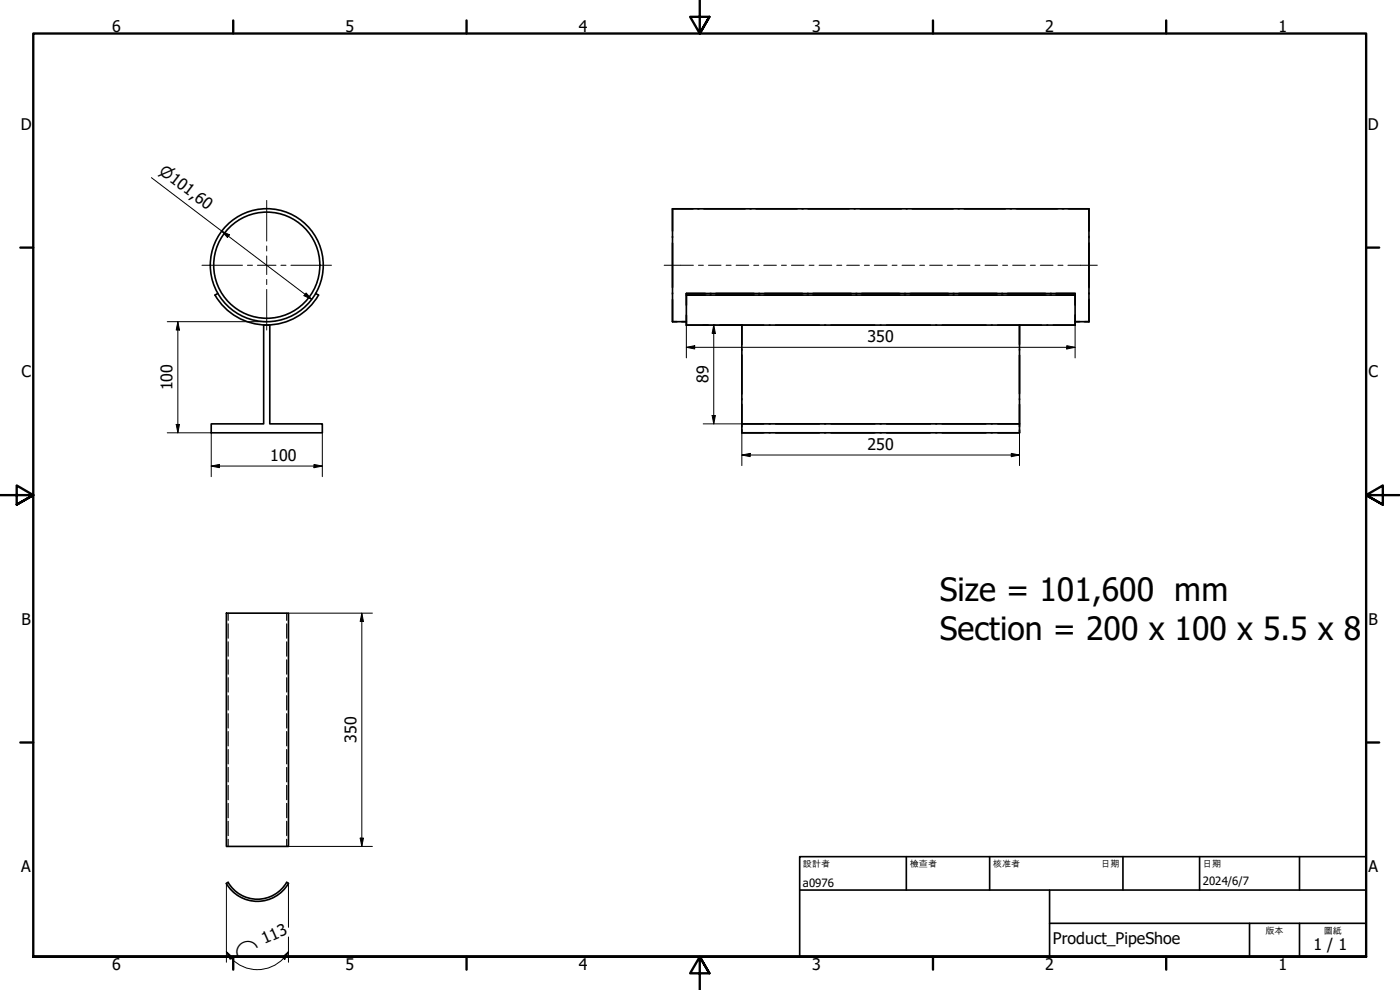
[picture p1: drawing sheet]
<svg xmlns="http://www.w3.org/2000/svg" width="420mm" height="297mm" viewBox="0 0 420 297" stroke-linecap="round" stroke-linejoin="round" font-family="sans-serif">
<g fill="none" stroke="#000" stroke-width=".49">
<path d="M201.8 62.7h125v33.8M201.8 62.7v33.8h4.2M201.8 62.7h6.2M209.5 62.7h.3M211.3 62.7h12.3M225.1 62.7h.3M226.9 62.7h12.3M240.7 62.7h.3M242.5 62.7h12.3M256.4 62.7h.2M258.2 62.7h12.3M272 62.7h.2"/>
<path d="M273.8 62.7h12.3M287.6 62.7h.3M289.4 62.7h12.3M303.2 62.7h.3M305 62.7h12.3M318.9 62.7h.2M320.7 62.7h6.1v6.6M326.8 71v.3M326.8 72.9v13.4M65.4 88.1l-.9 .4a17.9 17.9 0 0 0 31.1 0l-.9-.4M79.1 97.5h1.9v29.7h15.7v2.7h-33.3v-2.7h15.7zM206 88.1v9.4"/>
<path d="M206 88.1h116.7v.4h-5.8M206 88.4v3.1M206 97.5h23.2M206 88.1v.1M206 94.5v3M206 88.1h5.7M211.7 88.5h-5.7h116.7v9M213.1 88.5h.3M213.1 88.1h.3M214.8 88.5h11.5M214.8 88.1h11.5M222.6 97.5v32.4"/>
<path d="M222.6 97.5h83.4v29.7h-83.4h6.6M222.6 97.5v5.9M227.7 88.5h.3M227.7 88.1h.3M229.4 88.5h11.5M229.4 88.1h11.5M230.9 97.5h.2M232.8 97.5h13.1M242.3 88.5h.3M242.3 88.1h.3M244 88.5h11.5M244 88.1h11.5"/>
<path d="M247.5 97.5h.3M249.4 97.5h13.1M256.9 88.5h.2M256.9 88.1h.2M258.6 88.5h11.5M258.6 88.1h11.5M264.2 97.5h.2M266.1 97.5h13.1M271.5 88.5h.2M271.5 88.1h.2M273.2 88.5h11.4M273.2 88.1h11.4"/>
<path d="M280.8 97.5h.3M282.8 97.5h13.1M286.1 88.5h.2M286.1 88.1h.2M287.7 88.5h11.5M287.7 88.1h11.5M297.5 97.5h.3M299.4 97.5h23.3M300.6 88.5h.3M300.6 88.1h.3M302.3 88.5h11.5M302.3 88.1h11.5"/>
<path d="M306 97.5v5.9M315.2 88.5h.3M315.2 88.1h.3M316.9 88.1h5.8v.1M322.7 96.5h4.1M322.7 88.4v3.1M322.7 94.5v3M326.8 87.9v.3M326.8 89.9v6.6M222.6 104.8v.3M222.6 106.5v11.7M222.6 119.7v.2"/>
<path d="M306 104.8v.3M306 106.5v11.7M306 119.7v.2M222.6 121.4v6.7M222.6 129v.9M222.6 129.9h6.6M230.9 127.2h.2M230.9 129.9h.2M232.8 127.2h13.1M232.8 129.9h13.1M247.5 127.2h.3M247.5 129.9h.3"/>
<path d="M249.4 127.2h13.1M249.4 129.9h13.1M264.2 127.2h.2M264.2 129.9h.2M266.1 127.2h13.1M266.1 129.9h13.1M280.8 127.2h.3M280.8 129.9h.3M282.8 127.2h13.1M282.8 129.9h13.1M297.5 127.2h.3M297.5 129.9h.3"/>
<path d="M299.4 127.2h6.6v2.7h-83.4M306 121.4v6.7M306 129v.9h-6.6M67.9 184h18.7v70h-18.7zM68.5 264.7a10.2 10.2 0 0 0 17.5 0l.6 .4a10.8 10.8 0 0 1-18.7 0M68.5 264.7l-.6 .3"/>
<circle cx="80.1" cy="79.6" r="15.9"/>
<circle cx="80.1" cy="79.6" r="17"/>
</g>
<g fill="none" stroke="#000" stroke-width=".35">
<path d="M68.5 184v2.1M68.5 187.2v4.3M68.5 192.6v4.3M68.5 198v4.3M86 184v2.1M86 187.2v4.3M86 192.6v4.3M86 198v4.3M68.5 203.3v4.3M68.5 208.7v4.3M68.5 214.1v4.3M68.5 219.5v4.3"/>
<path d="M86 203.3v4.3M86 208.7v4.3M86 214.1v4.3M86 219.5v4.3M68.5 224.9v4.3M68.5 230.3v4.3M68.5 235.7v4.3M86 224.9v4.3M86 230.3v4.3M86 235.7v4.3M68.5 241.1v4.3M68.5 246.4v4.3"/>
<path d="M68.5 251.8v2.2M86 241.1v4.3M86 246.4v4.3M86 251.8v2.2"/>
</g>
<g fill="none" stroke="#000" stroke-width=".71">
<path d="M70 6.1v4M140 6.1v4M210 0v10.1l-2.9-5.1h5.8l-2.9 5.1 2.9-5.1M280 6.1v4M350 6.1v4M6.1 74.3h3.9M410 74.3h3.9M0 148.6h10l-5-2.9v5.7l5-2.8-5 2.8M420 148.6h-10l5-2.9v5.7l-5-2.8 5 2.8M6.1 222.8h3.9M410 222.8h3.9M10 287.1v-277h400v277h-400h400"/>
<path d="M70 287.1v3.8M140 287.1v3.8M212.9 292l-2.9-4.9 2.9 4.9h-5.8l2.9-4.9v9.9M280 287.1v3.8M350 287.1v3.8"/>
</g>
<path d="M240 257h170v30.1h-170zM272 257v10.1M297 257v10.1M337 257v10.1M360 257v10.1M390 257v10.1M240 267.1h170M315 277h95M315 267.1v20M375 277v10.1M390 277v10.1" fill="none" stroke="#000" stroke-width=".49"/>
<g fill="none" stroke="#000" stroke-width=".3">
<path d="M45.4 53.3l48.1 36.5M66.6 69.4l2.3 1-.6 .9zM50.2 96.5h29.7M53.4 96.5l.5 2.5h-1zM53.4 96.5v33.4M91.9 87.9l1.6 1.9-2.3-1.1zM206 97.5v9.9M211 97.5h11.6M214.2 97.5l.5 2.5h-1zM214.2 97.5v29.7M322.7 97.5v9.9M206 104.2l2.5-.5v1z"/>
<path d="M206 104.2h116.7M320.1 103.7l2.6 .5-2.6 .5zM50.2 129.9h13.2v13.1M52.9 127.4h1l-.5 2.5zM63.4 139.8l2.5-.5v1zM63.4 139.8h33.3M94.2 139.3l2.5 .5-2.5 .5zM96.7 129.9v13.1M211 127.2h11.6M213.7 124.7h1l-.5 2.5zM222.6 136.5l2.5-.5v1zM222.6 136.5h83.4"/>
<path d="M222.6 129.9v9.8M303.5 136l2.5 .5-2.5 .5zM306 129.9v9.8M86.6 184h25.2M108.6 184l.5 2.5h-1zM108.6 184v70M86.6 254h25.2M108.1 251.5h1l-.5 2.5zM67.9 265v23.7M86.6 265v13.2M67.9 285.5l1.9 1.7-.8 .6zM67.9 285.5a10.7 10.7 0 0 0 11.1 5.3 10.8 10.8 0 0 0 7.6-5.3"/>
<path d="M84.7 287.2l1.9-1.7-1.1 2.3zM86.6 281.1v7.6"/>
</g>
<g fill="#000">
<path d="M66.6 69.4l2.3 1-.6 .9zM53.4 96.5l.5 2.5h-1zM91.9 87.9l1.6 1.9-2.3-1.1zM206 104.2l2.5-.5v1zM214.2 97.5l.5 2.5h-1zM320.1 103.7l2.6 .5-2.6 .5zM52.9 127.4h1l-.5 2.5zM63.4 139.8l2.5-.5v1zM213.7 124.7h1l-.5 2.5zM222.6 136.5l2.5-.5v1zM303.5 136l2.5 .5-2.5 .5zM94.2 139.3l2.5 .5-2.5 .5z"/>
<path d="M108.6 184l.5 2.5h-1zM108.1 251.5h1l-.5 2.5zM67.9 285.5l1.9 1.7-.8 .6zM84.7 287.2l1.9-1.7-1.1 2.3z"/>
</g>
<path d="M60.6 79.6h12.2M74.3 79.6h1.5M77.3 79.6h5.5M80 60.1v12.2M80 73.8v1.5M80 76.8v5.6M84.3 79.6h1.5M87.3 79.6h12.2M80 83.9v1.5M80 86.9v12.1" fill="none" stroke="#000" stroke-width=".3"/>
<g fill="none" stroke="#000" stroke-width=".3">
<path d="M199.3 79.6h8.8M209.6 79.6h1.5M212.6 79.6h3.8M217.9 79.6h1.5M220.9 79.6h3.8M226.2 79.6h1.5M229.2 79.6h3.8M234.5 79.6h1.5M237.5 79.6h3.8M242.8 79.6h1.5M245.8 79.6h3.8M251.1 79.6h1.5"/>
<path d="M254.1 79.6h3.8M259.4 79.6h1.5M262.4 79.6h3.8M267.7 79.6h1.5M270.7 79.6h3.8M276 79.6h1.5M279 79.6h3.8M284.3 79.6h1.5M287.3 79.6h3.8M292.6 79.6h1.5M295.6 79.6h3.8M300.9 79.6h1.5"/>
<path d="M303.9 79.6h3.8M309.2 79.6h1.5M312.2 79.6h3.8M317.5 79.6h1.5M320.5 79.6h8.8"/>
</g>
<g font-size="9.6">
<text x="282" y="180.4">Size = 101,600 mm</text>
<text x="282" y="191.9">Section = 200 x 100 x 5.5 x 8</text>
</g>
<g font-size="4.8">
<text x="33.7" y="9.6">6</text>
<text x="103.7" y="9.6">5</text>
<text x="173.7" y="9.6">4</text>
<text x="243.7" y="9.6">3</text>
<text x="313.7" y="9.6">2</text>
<text x="383.7" y="9.6">1</text>
<text x="6.2" y="38.9">D</text>
<text x="410.5" y="38.9">D</text>
<text x="260.4" y="102.6">350</text>
<text x="6.4" y="113.2">C</text>
<text x="410.7" y="113.2">C</text>
<text x="51.8" y="117.1" transform="rotate(-90 51.8 117.1)">100</text>
<text x="212.6" y="115" transform="rotate(-90 212.6 115)">89</text>
<text x="260.4" y="134.9">250</text>
<text x="81.1" y="138.3">100</text>
<text x="6.4" y="187.4">B</text>
<text x="410.7" y="187.4">B</text>
<text x="107" y="222.9" transform="rotate(-90 107 222.9)">350</text>
<text x="6.4" y="261.7">A</text>
<text x="410.7" y="261.7">A</text>
<text x="79.4" y="283.4" transform="rotate(-24 79.4 283.4)">113</text>
<text x="316" y="283.4">Product_PipeShoe</text>
<text x="394.2" y="285">1 / 1</text>
<text x="33.7" y="290.9">6</text>
<text x="103.7" y="290.9">5</text>
<text x="173.7" y="290.9">4</text>
<text x="243.7" y="290.9">3</text>
<text x="313.7" y="290.9">2</text>
<text x="383.7" y="290.9">1</text>
</g>
<g font-size="4.6">
<text x="47.5" y="51.9" transform="rotate(37 47.5 51.9)">⌀101,60</text>
<text x="71" y="287.1" transform="rotate(-24 71 287.1)">⌒</text>
</g>
<g font-size="3.4">
<text x="241" y="266">a0976</text>
<text x="361" y="265.5">2024/6/7</text>
</g>
<g font-size="2.7">
<text x="241" y="260.1">設計者</text>
<text x="273" y="260.1">檢查者</text>
<text x="298" y="260.1">核准者</text>
<text x="330.5" y="260.1">日期</text>
<text x="361" y="260.1">日期</text>
<text x="379.8" y="280.1">版本</text>
<text x="397.3" y="280.1">圖紙</text>
</g>
</svg>
